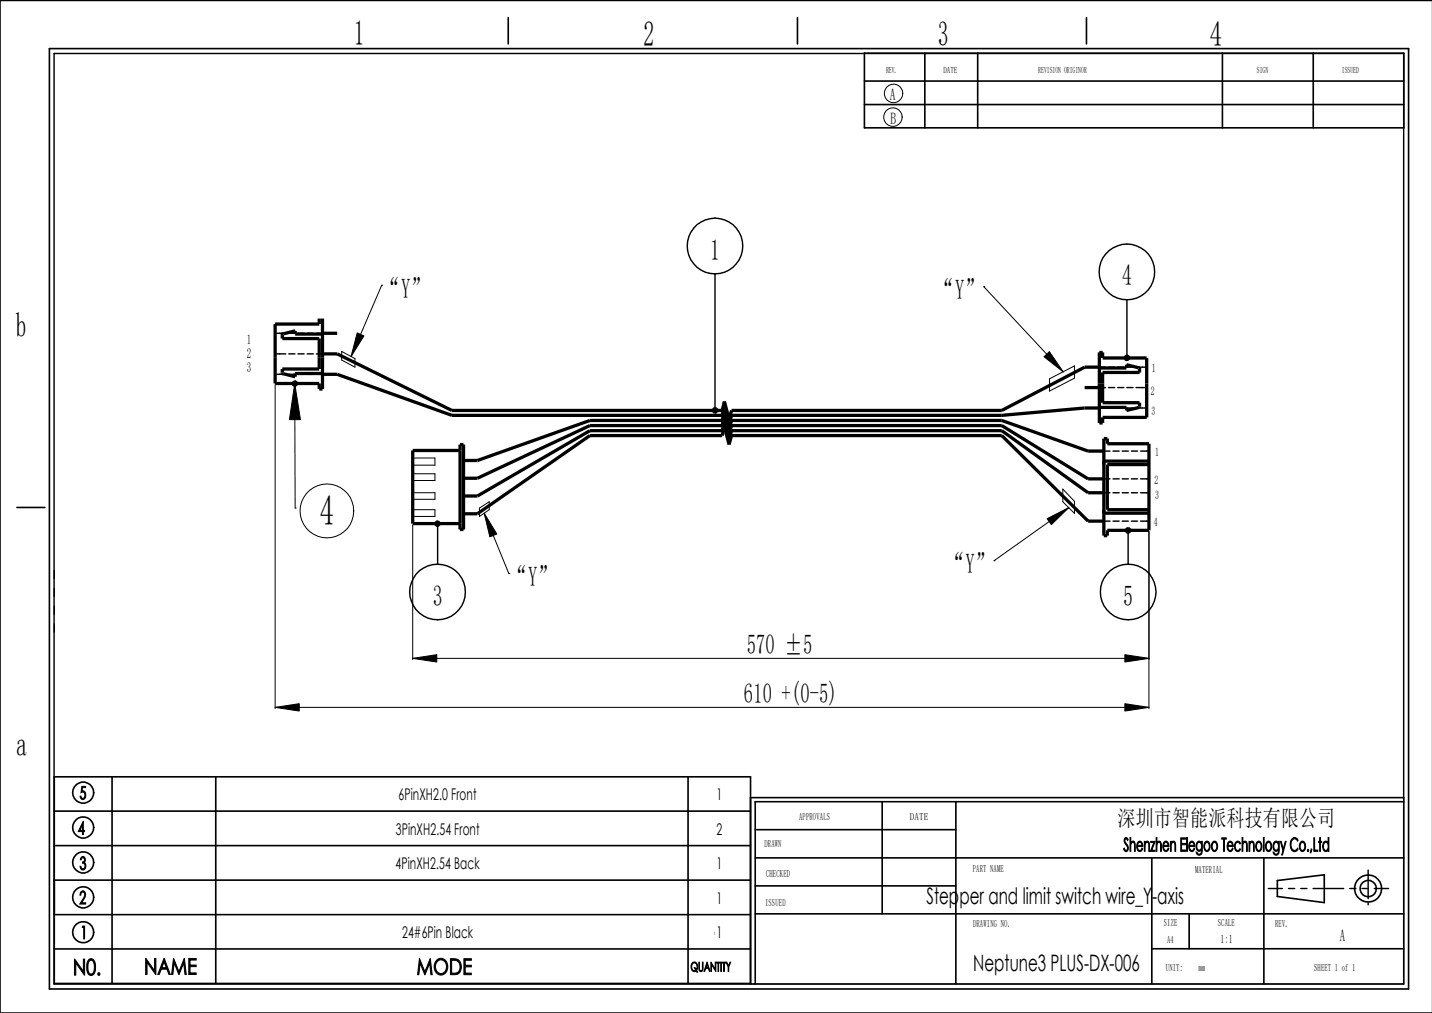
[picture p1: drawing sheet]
<svg xmlns="http://www.w3.org/2000/svg" width="297mm" height="210mm" viewBox="0 0 297 210" stroke-linecap="round" stroke-linejoin="round" font-family="sans-serif">
<g fill="none" stroke="#000" stroke-width=".3">
<path d="M11.2 11.1h279.9v192.9h-279.9zM179.3 11h111.9v15.5M148.3 56.8v28.3M57.1 69.1h2.2M57.1 77.6h2.2M57.1 73.4h2.2M59.9 69.1h1.3M59.9 77.6h1.3M59.9 73.4h1.3M61 79.7l-.2 .2M61.3 79l-.7 .6M61.6 79.2l-.4 .3"/>
<path d="M61.7 79.5l-.4 .4M61.8 69.1h1.3M61.8 77.6h1.3M61.8 73.4h1.3M63.7 69.1h1.3M63.7 77.6h1.3M63.7 73.4h1.3M65.6 69.1h1.3M65.6 77.6h1.3M65.6 73.4h1.3M228 76.1h1.3M229.9 76.1h1.3"/>
<path d="M231.8 76.1h1.3M233.7 76.1h1.3M233.7 62.1v12.1M233.8 73.7l-.6 .6M234.1 73.8l-.7 .8M234.3 74.2l-.6 .5M235.6 76.1h2.2M148.5 84.6l-.7 .7M148.8 84.8l-.8 .7M148.8 85.2l-.4 .4M228 80.3h1.3M228 84.6h1.3"/>
<path d="M228.9 99.3h1.3M228.9 93.5h1.3M229.9 80.3h1.3M229.9 84.6h1.3M230.8 99.3h1.3M230.8 93.5h1.3M231.8 80.3h1.3M231.8 84.6h1.3M232.7 99.3h1.3M232.7 93.5h1.3M233.7 80.3h1.3M233.7 84.6h1.3"/>
<path d="M234.7 99.3h1.2M234.7 93.5h1.2M235.6 80.3h2.2M235.6 84.6h2.2M236.6 99.3h1.7M236.6 93.5h1.7M11.3 118.3v1.6M90.6 108l-.3 .5M90.8 108.5v8.5M91 108.1l-.7 .7M91.2 108.4l-.6 .7M228.9 108h1.3"/>
<path d="M228.9 102.2h1.3M230.8 108h1.3M230.8 102.2h1.3M232.7 108h1.3M232.7 102.2h1.3M233.8 109.5l-.3 .3M234 109.9v7.1M234.2 109.5l-.6 .7M234.5 109.8l-.7 .6M234.7 108h1.2M234.7 102.2h1.2M236.6 108h1.7"/>
<path d="M236.6 102.2h1.7M11.3 122v1.6M11.3 125.6v1.7M11.3 129.4v1.6M263.1 184.2h2.9M267.3 184.2h1.2M269.8 184.2h1.3M272.3 184.2h6.4M280 184.2h1.2M282.5 184.2h1.3M283.8 180.4v5.9M283.8 187.2v.4"/>
<path d="M285 184.2h3"/>
<circle cx="148.3" cy="51" r="5.8"/>
<circle cx="233.7" cy="56.4" r="5.8"/>
<circle cx="61.1" cy="79.5" r=".52"/>
<circle cx="233.7" cy="74.2" r=".54"/>
<circle cx="148.3" cy="85.1" r=".52"/>
<circle cx="90.8" cy="108.6" r=".52"/>
<circle cx="234" cy="110" r=".54"/>
<circle cx="90.8" cy="122.7" r="5.8"/>
<circle cx="234" cy="122.7" r="5.8"/>
</g>
<g fill="none" stroke="#000" stroke-width=".21">
<path d="M79.2 59.1h.1M79.2 59.1l-6.4 14.8M204 59.4h.1M204 59.4l16.5 17.7M57.1 79.8v67.1M61.1 79.5l1.2 7.5h-2.3zM61.1 79.5l.1 25.8M70.9 72.9l2.7 1.4v1.8l-2.7-1.5zM74.1 69l1.4 .6-2.7 4.3zM216.5 74l1.1-1.1 2.9 4.2zM217.7 78.5l5.1-2.6v2.5l-5.1 2.7zM85.6 95h4.6v1.4h-4.6z"/>
<path d="M85.6 98.2h4.6v1.4h-4.6zM61.2 105.3h.1M85.6 102.2h4.6v1.3h-4.6zM85.6 105.7h4.6v1.4h-4.6zM85.6 108.8v27.9M99.4 105.3l2.1-1.3v1.7l-2.1 1.4zM100.4 106.4l2.6 4.3-1.4 .6zM100.4 106.4l5.1 12.5M105.5 118.9h.1M206.2 116.2h.1M217.2 107.5l4.5-2.3-3.6 3.6zM220.4 101.4l2.4 2.5v2.5l-2.4-2.4z"/>
<path d="M221.7 105.2l-15.5 11M238.3 110.2v36.7M85.6 136.5l5-.8v1.5zM85.6 136.5h152.7M233.3 135.7l5 .8-5 .7zM57.1 146.6l5-.7v1.5zM57.1 146.6h181.2M233.3 145.9l5 .7-5 .8zM291.2 165.4v38.6h-135.5"/>
<circle cx="185.3" cy="19.4" r="1.93"/>
<circle cx="185.2" cy="24.3" r="1.93"/>
<circle cx="67.8" cy="105.9" r="5.6"/>
</g>
<g fill="none" stroke="#000" stroke-width=".68" stroke-linecap="butt">
<path d="M66.2 66v1.2h-9.1v12.3h9.1v1.1h.7v-14.6M66.9 69.3h-5.7v-.7l-2.5 .6-.2 .2v.8h7.7v6.3h-7.7l.1 .9 2.6 .7v-.7h5.7M66.9 73.4h3l23.8 11.7h56.1l.4-1.9 1 3.7 .5-1.8h56.1l17.2-9h3M66.9 77.6h3l23.8 8.5h56.1l.4-1.8 1 3.7 .5-1.9h56.1l17.2-1.5h3M66.9 69.1h3M228 76.3h5.6v-.7l2.6 .6 .1 .3v.7h-7.6v6.3h7.6v.8l-.1 .2-2.6 .6v-.6h-5.6M228 73.1h.7v1.1h9.1v12.3h-9.1v1.2h-.7zM95.4 92.2h.7v17.6h-.7zM95.4 93.4h-9.8v15.1h9.8M96.1 99.1h2.9l23.3-10.9h27.5l.4-1.8 1 3.6 .5-1.8h56.1l17.9 11.1h3.2M225 80.3h3M228.9 93.5h-3.2l-17.9-6.3h-56.1l-.5 1.8-1-3.7-.4 1.9h-27.5l-23.3 8.3h-2.9"/>
<path d="M228.9 90.9h.8v1.1h8.6v17.9h-8.6v1.1h-.8zM228.9 95.6h9.4M238.3 96.3h-8.6v9.4h8.6M96.1 106.5h2.9l23.3-16.2h27.5l.4-1.8 1 3.7 .5-1.9h56.1l17.9 17.7h3.2M228.9 102.2h-3.2l-17.9-12.9h-56.1l-.5 1.8-1-3.7-.4 1.9h-27.5l-23.3 13.5h-2.9M228.9 106.4h9.4"/>
</g>
<g fill="none" stroke="#000" stroke-width=".34">
<path d="M10.2 10.1h281.9v194.9h-281.9zM105.4 3.6v5.5M165.4 3.6v5.5M179.3 16.8h111.9M179.3 11v15.5h111.9M191.8 11v15.5M202.8 11v15.5M225.3 3.6v5.5M253.5 11v15.5M272.4 11v15.5M297 .1h-297v209.9h297M179.3 21.7h111.9"/>
<path d="M3.5 105.2h5.8M11.3 168.1h144.4M11.3 175.3h144.4M23.2 161v42.9M44.7 161v42.9M142.7 161v42.9M155.7 165.4h135.5M156.6 172h41.6M156.6 177.8h134.6M183 166.2v23.2M198.2 166.2v37.8M238.9 177.8v26.2"/>
<path d="M262.1 177.8v26.2M291.2 166.2h-134.6v37.8M11.3 182.5h144.4M11.3 189.6h144.4M11.3 196.7h144.4M156.6 183.6h41.6M156.6 189.4h134.6M238.9 196.7h52.3M246.6 189.4v7.3M264.9 182.5l9.8-1.1v5.7l-9.8-1.3zM155.7 203.9h-144.4v-42.9h144.4v43"/>
<circle cx="17.2" cy="164.3" r="2.18"/>
<circle cx="17.2" cy="171.5" r="2.18"/>
<circle cx="17.2" cy="178.8" r="2.18"/>
<circle cx="17.2" cy="193.2" r="2.18"/>
<circle cx="17.2" cy="186" r="2.18"/>
<circle cx="283.8" cy="184.2" r="2.8"/>
<circle cx="283.8" cy="184.2" r="1.69"/>
</g>
<path d="M61.1 79.5l1.2 7.5h-2.3zM74.1 69l1.4 .6-2.7 4.3zM216.5 74l1.1-1.1 2.9 4.2zM100.4 106.4l2.6 4.3-1.4 .6zM217.2 107.5l4.5-2.3-3.6 3.6zM85.6 136.5l5-.8v1.5zM233.3 135.7l5 .8-5 .7zM57.1 146.6l5-.7v1.5zM233.3 145.9l5 .7-5 .8z" fill="#000"/>
<text font-size="8.7" x="66.3" y="108.9">4</text>
<g font-size="7.2">
<text x="73.4" y="9.3">1</text>
<text x="133.4" y="9.6">2</text>
<text x="194.5" y="9.6">3</text>
<text x="250.9" y="9.6">4</text>
<text x="3.3" y="69.9">b</text>
<text x="3.3" y="156.6">a</text>
</g>
<g font-size="6.1">
<text x="147.3" y="53.8">1</text>
<text x="232.7" y="59.2">4</text>
<text x="89.7" y="125.6">3</text>
<text x="233" y="125.6">5</text>
</g>
<g font-size="5.8">
<text x="79.3" y="61.7">“Y”</text>
<text x="194.2" y="62">“Y”</text>
<text x="196.3" y="118.8">“Y”</text>
<text x="105.7" y="121.4">“Y”</text>
<text x="154.9" y="135.7">570 ±5</text>
<text x="154.3" y="145.8">610 +(0-5)</text>
</g>
<g font-size="4.7">
<text x="231.8" y="171.3">深圳市智能派科技有限公司</text>
<text x="192.2" y="187.3">Step</text>
<text x="199" y="187.3">per and limit switch wire_Y</text>
<text x="239" y="187.3">-</text>
<text x="240" y="187.3">axis</text>
<text x="201.8" y="201.4">Neptune3 PLUS-DX-006</text>
</g>
<g font-size="4.6">
<text x="15.1" y="202.1">N0.</text>
<text x="29.9" y="202">NAME</text>
<text x="86.4" y="202.1">MODE</text>
</g>
<text font-size="3.9" x="233" y="176.5">Shenzhen Elegoo Technology Co.,Ltd</text>
<g font-size="3.7">
<text x="16.5" y="165.7">5</text>
<text x="16.2" y="173">4</text>
<text x="16.5" y="180.3">3</text>
<text x="16.5" y="187.4">2</text>
<text x="16.7" y="194.6">1</text>
</g>
<g font-size="3.4">
<text x="184.5" y="20.8">A</text>
<text x="184.7" y="25.7">B</text>
<text x="277.9" y="195.1">A</text>
</g>
<g font-size="3.3">
<text x="82.7" y="165.9">6PinXH2.0 Front</text>
<text x="148.6" y="165.9">1</text>
<text x="82.1" y="173.1">3PinXH2.54 Front</text>
<text x="148.6" y="173.1">2</text>
<text x="82" y="180.2">4PinXH2.54 Back</text>
<text x="148.6" y="180.2">1</text>
<text x="148.6" y="187.3">1</text>
<text x="83.4" y="194.5">24#6Pin Black</text>
<text x="148.6" y="194.5">1</text>
</g>
<g font-size="2.8">
<text x="51.2" y="71.2">1</text>
<text x="51.2" y="77">3</text>
<text x="51.2" y="74.1">2</text>
</g>
<text font-size="2.7" x="143.2" y="201.4">QUANTITY</text>
<g font-size="2.5">
<text x="238.9" y="77.2">1</text>
<text x="238.7" y="81.8">2</text>
<text x="238.8" y="86">3</text>
<text x="239.6" y="94.6">1</text>
<text x="239.5" y="100.4">2</text>
<text x="239.6" y="103.4">3</text>
<text x="239.3" y="109.1">4</text>
<text x="253.2" y="195.6">1:1</text>
</g>
<g font-size="2.1">
<text x="165.7" y="170.1">APPROVALS</text>
<text x="188.7" y="170.1">DATE</text>
<text x="158.5" y="175.7">DRAWN</text>
<text x="158.9" y="181.7">CHECKED</text>
<text x="201.8" y="180.8">PART NAME</text>
<text x="247.9" y="181.1">MATERIAL</text>
<text x="158.7" y="187.7">ISSUED</text>
<text x="201.8" y="192.2">DRAWING NO.</text>
<text x="241.4" y="192.1">SIZE</text>
<text x="242.1" y="195.5">A4</text>
<text x="252.6" y="192.1">SCALE</text>
<text x="264.5" y="192.1">REV.</text>
<text x="241.8" y="201.2">UNIT:</text>
<text x="248.5" y="201.2">mm</text>
<text x="272.5" y="201.3">SHEET 1 of 1</text>
</g>
<g font-size="1.8">
<text x="183.8" y="15.1">REV.</text>
<text x="195.7" y="15.1">DATE</text>
<text x="215.3" y="15.1">REVISION ORIGINOR</text>
<text x="260.7" y="15.1">SIGN</text>
<text x="278.3" y="15.1">ISSUED</text>
</g>
<text font-size="1" x="148" y="193.9">1</text>
</svg>
